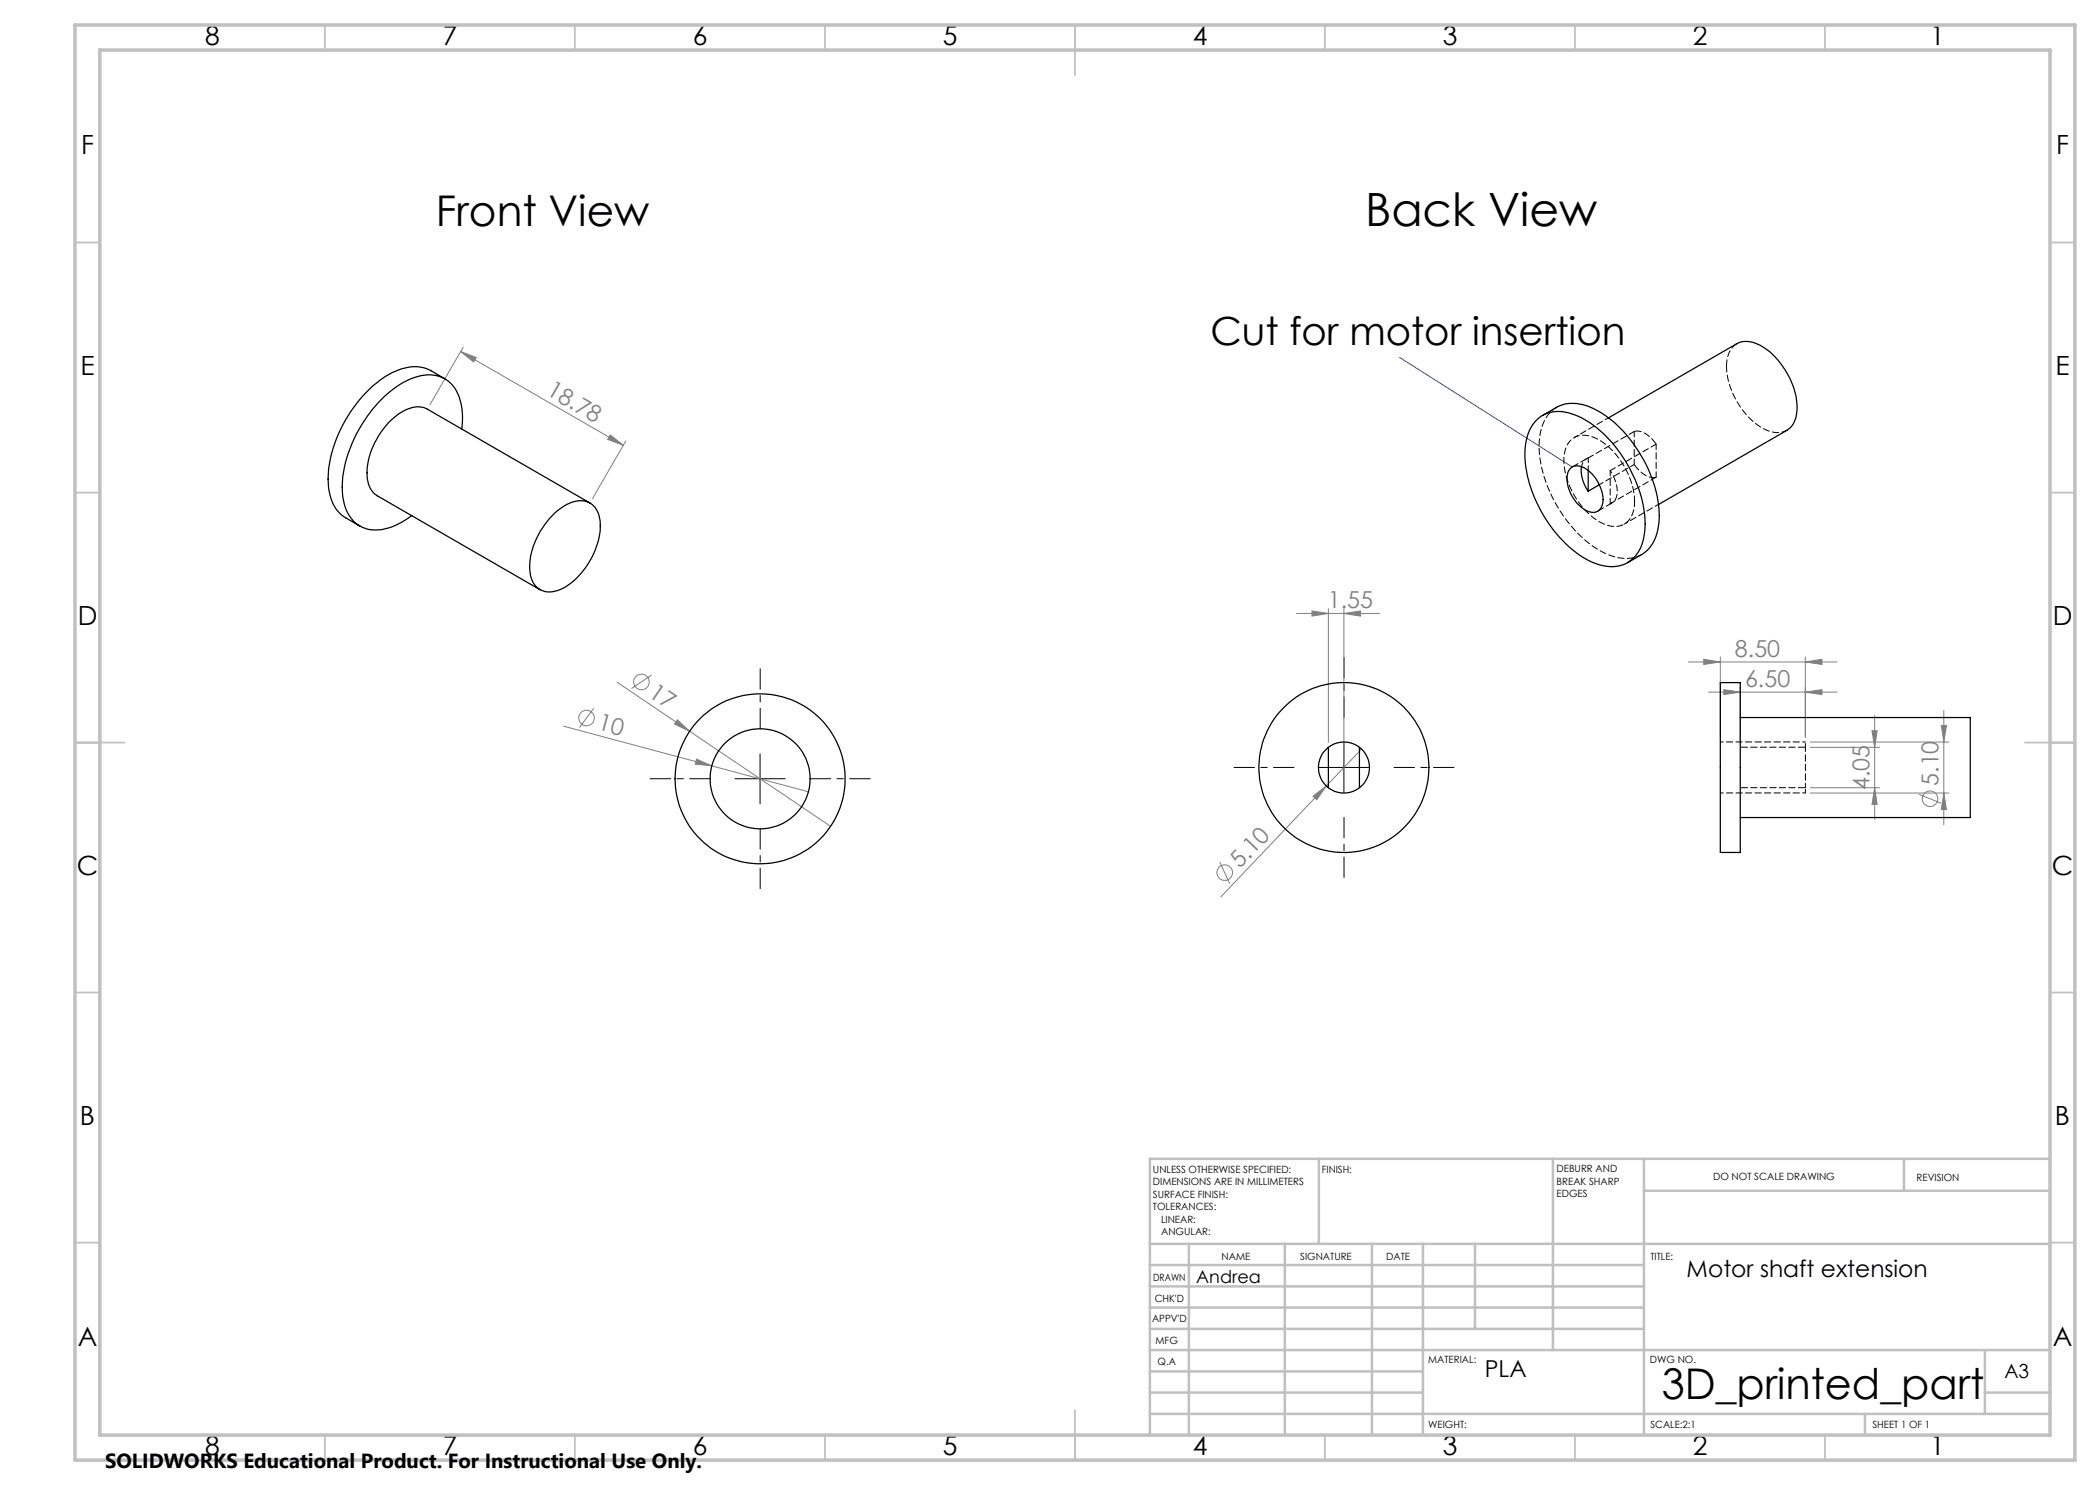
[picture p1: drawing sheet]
<svg xmlns="http://www.w3.org/2000/svg" width="420mm" height="297mm" viewBox="0 0 420 297" stroke-linecap="round" stroke-linejoin="round" font-family="sans-serif">
<g fill="none" stroke="#808080" stroke-width=".2">
<path d="M92.1 70.3l3.1 1.2-.5 .9zM92.1 70.3l32.6 18.8M92.6 69.4l-6.6 11.6M122.1 87l2.6 2.1-3.2-1.2zM125.2 88.2l-6.7 11.5M123.4 136.5l14.5 9.8M130.3 135l-4 2.7M259.3 122.7h16.6M262.4 122.2l3.3 .5-3.3 .5zM265.7 121.7v26.7M268.8 122.7l3.3-.5v1zM268.8 121.7v30.8"/>
<path d="M337.7 132.4h29.7M340.7 131.9l3.4 .5-3.4 .5zM341.7 138.4h25.7M344.1 131.4v16M344.8 137.9l3.3 .5-3.3 .5zM348.1 137.4v11M361.1 132.4l3.3-.5v1zM361.1 138.4l3.3-.5v1zM361.1 131.4v16M112.7 145.2l29.6 8M118.7 141.7l-2.8 3.8M135.5 144l2.4 2.3-3-1.5z"/>
<path d="M137.9 146.3l28.2 19M139.3 151.8l3 1.4-3.3-.4zM142.3 153.2l19.4 5.2M262.6 159.2l2.7-2-2 2.7zM265.3 157.2l-21.1 22.1M272.3 149.8l-7 7.4M362.1 157.5h13.8M362.1 149.5h13.8M362.1 148.4h27.7M362.1 158.6h27.7M374.4 146.2h1l-.5 3.3zM374.9 157.5l.5 3.4h-1z"/>
<path d="M374.9 143.1v20.8M383.8 158.9l4.4 1.8M388.3 145.1h1l-.5 3.3zM388.8 158.6l.5 3.3h-1zM388.8 142.1v22.9M243.9 172.4l2 4.3"/>
<circle cx="128.3" cy="136.4" r="1.56"/>
<circle cx="117.3" cy="143.6" r="1.55"/>
<circle cx="386" cy="159.7" r="1.55"/>
<circle cx="245" cy="174.5" r="1.57"/>
</g>
<path d="M142 155.7h-12M152 145.7v-12M162 155.7h12M258.8 153.5h-12M268.8 143.5v-12M278.8 153.5h12M152 165.7v12M268.8 163.5v12" fill="none" stroke="#000" stroke-width=".2" stroke-dasharray="15.2 1.3 1.3 1.3" stroke-dashoffset="11.1"/>
<path d="M147 155.7h10M152 150.8v10M263.8 153.5h10M268.8 148.5v10" fill="none" stroke="#000" stroke-width=".2"/>
<g fill="none" stroke="#c0c0c0" stroke-width=".35">
<path d="M65 5v5M115 5v5M165 5v5M215 5v10M265 5v5M315 5v5M365 5v5M15 48.5h5M410 48.5h5M15 98.5h5M410 98.5h5M15 148.5h10"/>
<path d="M405 148.5h10M15 198.5h5M410 198.5h5M15 248.5h5M410 248.5h5M65 287v5M115 287v5M165 287v5M215 282v10M265 287v5M315 287v5M365 287v5"/>
</g>
<g fill="none" stroke="#c0c0c0" stroke-width=".5">
<path d="M263.8 231.8v17M310.6 231.8v38.2M328.8 231.8v55.2M328.8 238.2h81.2M380.8 231.8v6.4M410 231.8h-180v55.2M230 248.8h180M230 257.3h98.8M230 253h98.8M237.8 248.8v38.2M257 248.8v38.2M274.4 248.8v38.2"/>
<path d="M284.6 248.8v38.2M295 248.8v17M230 265.8h98.8M230 261.5h98.8M230 278.5h54.6M230 274.3h54.6M230 270h180M397 278.5h13M397 270v12.8M230 282.8h180M373 282.8v4.2"/>
</g>
<path d="M15 5h400v287h-400zM20 10h390v277h-390z" fill="none" stroke="#c0c0c0" stroke-width=".7"/>
<path d="M279.9 71.5l34.6 21.9" fill="none" stroke="#00f" stroke-width=".2"/>
<g fill="#808080">
<path d="M135.5 144l2.4 2.3-3-1.5z"/>
<path d="M139.3 151.8l3 1.4-3.3-.4z"/>
<path d="M262.6 159.2l2.7-2-2 2.7z"/>
<path d="M122.1 87l2.6 2.1-3.2-1.2zM92.1 70.3l3.1 1.2-.5 .9z"/>
<path d="M361.1 132.4l3.3-.5v1zM340.7 131.9l3.4 .5-3.4 .5zM361.1 138.4l3.3-.5v1zM344.8 137.9l3.3 .5-3.3 .5z"/>
<path d="M262.4 122.2l3.3 .5-3.3 .5zM268.8 122.7l3.3-.5v1z"/>
<path d="M374.9 157.5l.5 3.4h-1zM374.4 146.2h1l-.5 3.3z"/>
<path d="M388.3 145.1h1l-.5 3.3zM388.8 158.6l.5 3.3h-1z"/>
</g>
<g fill="none" stroke="#000" stroke-width=".25">
<path d="M89 75.8l-2.9-1.7a8.1 8.1 0 0 0-7.7 .4 26 26 0 0 0-11.7 15 16.8 16.8 0 0 0-.3 10.8 6.5 6.5 0 0 0 2.7 3.3l2.9 1.6M92.4 85.8a11.4 11.4 0 0 0-2.1-8.9 6.8 6.8 0 0 0-7.8-1.3 22.6 22.6 0 0 0-10.9 10.7 21.6 21.6 0 0 0-2.9 13.9 6.4 6.4 0 0 0 6.4 5.8 12.3 12.3 0 0 0 7.2-2.9M307.5 83.8a6.9 6.9 0 0 1 7.5-.8 23.4 23.4 0 0 1 11.7 12.2 20.1 20.1 0 0 1 1.9 13 6.5 6.5 0 0 1-8.6 4.8 20.8 20.8 0 0 1-10.8-9 23.8 23.8 0 0 1-4.1-14.9 8.2 8.2 0 0 1 2.4-5.3zM308.5 83.1l2.8-1.6a8.3 8.3 0 0 1 8.4 .7 25.9 25.9 0 0 1 10.8 13.8 17.1 17.1 0 0 1 .5 11.7 6.5 6.5 0 0 1-2.7 3.2l-2.8 1.6M314.1 93.7a2.77 2.77 0 0 1 3.7 .5 7.8 7.8 0 0 1 2.7 6.5 2.1 2.1 0 0 1-3.4 1.3 7.4 7.4 0 0 1-3.5-7.5zM316.3 93.3a7.2 7.2 0 0 0 1.3 4.9M317.6 94.1v4.1M319.9 96.9l-2.3 1.3M321.7 83.6l25.6-14.8a5 5 0 0 1 5.2 .5 15.6 15.6 0 0 1 6.9 12.5 4.9 4.9 0 0 1-2 4.3l-25.7 14.8M110.9 102.6a7.5 7.5 0 0 1 6.1-2.4 4.1 4.1 0 0 1 3 3.9 15.2 15.2 0 0 1-7.1 13.4 4.7 4.7 0 0 1-5.5 0 6.2 6.2 0 0 1-1.4-5.6 16.5 16.5 0 0 1 4.9-9.3zM118 100.6l-32.5-18.8a4.7 4.7 0 0 0-4.9 .5 15.6 15.6 0 0 0-7.2 12.8 4.8 4.8 0 0 0 2.1 4.1l32.5 18.7M344.1 136.5h4v34h-4z"/>
<path d="M265.7 149.5v8M271.9 149.5v8M348.1 143.5h46v20h-46"/>
<circle cx="152" cy="155.8" r="17"/>
<circle cx="152" cy="155.8" r="10"/>
<circle cx="268.8" cy="153.5" r="17"/>
<circle cx="268.8" cy="153.5" r="5.1"/>
</g>
<path d="M321.7 83.5l-6.9 4M324.8 104.8l6.9-3.9M361.1 158.6v-1.1M361.1 149.4v-1" fill="none" stroke="#000" stroke-width=".2" stroke-dasharray="1.3 .6" stroke-dashoffset=".5"/>
<path d="M345.3 73.3a5 5 0 0 1 2.1-4.6M326.8 92.9a4.9 4.9 0 0 0 4.1 2.6l.3-.1M331.2 88.8a4.9 4.9 0 0 0-4.1-2.6l-.3 .1M361.1 157.5h-13M361.1 149.4h-13" fill="none" stroke="#000" stroke-width=".2" stroke-dasharray="1.3 .6" stroke-dashoffset="-.1"/>
<path d="M317.7 91.6a2.07 2.07 0 0 0-1.4 1.7M317.7 94.1v-2.5M326.8 92.9l-6.9 4M361.1 157.5v-8.1" fill="none" stroke="#000" stroke-width=".2" stroke-dasharray="1.3 .6" stroke-dashoffset=".4"/>
<path d="M322 100.7a2.82 2.82 0 0 0 1.3-3.5l-.5-1.8-.8-1.3M344.1 158.6h17M361.1 148.4h-17" fill="none" stroke="#000" stroke-width=".2" stroke-dasharray="1.3 .6" stroke-dashoffset=".7"/>
<path d="M311.3 81.4a7.9 7.9 0 0 0-3.4 6.8 25.8 25.8 0 0 0 6.9 17.6 16 16 0 0 0 9.8 5.9 6.3 6.3 0 0 0 3.7-.8M322 94.1v6.6M326.8 86.3v6.6M331.2 95.4v-6.6M357.4 86.1a5.1 5.1 0 0 1-5.4-.8 15.7 15.7 0 0 1-6.7-12M326.9 100.3a15.4 15.4 0 0 0-7.7-12.6 4.1 4.1 0 0 0-5.7 1.2 10.5 10.5 0 0 0 .7 9 13.4 13.4 0 0 0 7.5 7.2 3.9 3.9 0 0 0 5.1-3.8l.1-1" fill="none" stroke="#000" stroke-width=".2" stroke-dasharray="1.3 .6" stroke-dashoffset=".2"/>
<path d="M326.8 86.3l-9.1 5.3M331.2 95.4l-9.2 5.3M331.2 88.8l-9.2 5.3" fill="none" stroke="#000" stroke-width=".2" stroke-dasharray="1.3 .6" stroke-dashoffset=".1"/>
<path d="M317.3 91.8l-2.8 1.6M319.6 102.2l2.8-1.6" fill="none" stroke="#000" stroke-width=".2" stroke-dasharray="1.3 .6"/>
<text font-size="9.2" x="273" y="45.2">Back View</text>
<g font-size="8.5">
<text x="87.1" y="45.2">Front View</text>
<text x="332.4" y="279.7">3D_printed_part</text>
</g>
<text font-size="7.8" x="242.1" y="69">Cut for motor insertion</text>
<g font-size="5.3">
<text x="41" y="9">8</text>
<text x="88.5" y="9">7</text>
<text x="138.5" y="9">6</text>
<text x="188.5" y="9">5</text>
<text x="238.5" y="9">4</text>
<text x="288.5" y="9">3</text>
<text x="338.5" y="9">2</text>
<text x="386" y="9">1</text>
<text x="16.2" y="30.7">F</text>
<text x="411.2" y="30.7">F</text>
<text x="16.1" y="75">E</text>
<text x="411.1" y="75">E</text>
<text x="15.5" y="125">D</text>
<text x="410.5" y="125">D</text>
<text x="15.4" y="175">C</text>
<text x="410.4" y="175">C</text>
<text x="16" y="225">B</text>
<text x="411" y="225">B</text>
<text x="15.5" y="269.2">A</text>
<text x="410.5" y="269.2">A</text>
<text x="41" y="291">8</text>
<text x="88.5" y="291">7</text>
<text x="138.5" y="291">6</text>
<text x="188.5" y="291">5</text>
<text x="238.5" y="291">4</text>
<text x="288.5" y="291">3</text>
<text x="338.5" y="291">2</text>
<text x="386" y="291">1</text>
</g>
<g font-size="4.7" fill="#808080">
<text x="109.1" y="78.9" transform="rotate(30 109.1 78.9)">18.78</text>
<text x="265.6" y="121.7">1.55</text>
<text x="347" y="131.4">8.50</text>
<text x="349" y="137.4">6.50</text>
<text x="129.5" y="139.2" transform="rotate(34 129.5 139.2)">17</text>
<text x="119.4" y="145.9" transform="rotate(15 119.4 145.9)">10</text>
<text x="373.9" y="158" transform="rotate(-90 373.9 158)">4.05</text>
<text x="387.7" y="157.2" transform="rotate(-90 387.7 157.2)">5.10</text>
<text x="248" y="173.8" transform="rotate(-46 248 173.8)">5.10</text>
</g>
<g font-size="4.7">
<text x="337.3" y="255.3">Motor shaft extension</text>
<text x="297" y="275.5">PLA</text>
</g>
<text font-size="4.1" x="21" y="293.7">SOLIDWORKS Educational Product. For Instructional Use Only.</text>
<text font-size="3.9" x="400.9" y="275.5">A3</text>
<text font-size="3.5" x="239.3" y="256.5">Andrea</text>
<g font-size="2">
<text x="230.6" y="234.6">UNLESS OTHERWISE SPECIFIED:</text>
<text x="230.6" y="237.1">DIMENSIONS ARE IN MILLIMETERS</text>
<text x="230.6" y="239.6">SURFACE FINISH:</text>
<text x="264.4" y="234.6">FINISH:</text>
<text x="311.3" y="234.5">DEBURR AND</text>
<text x="311.3" y="237">BREAK SHARP</text>
<text x="311.3" y="239.5">EDGES</text>
<text x="342.6" y="236">DO NOT SCALE DRAWING</text>
<text x="383.3" y="236.2">REVISION</text>
<text x="230.6" y="242.1">TOLERANCES:</text>
<text x="232.2" y="244.6">LINEAR:</text>
<text x="232.2" y="247.1">ANGULAR:</text>
<text x="244.3" y="252">NAME</text>
<text x="260" y="251.9">SIGNATURE</text>
<text x="277.2" y="251.9">DATE</text>
<text x="330.1" y="251.9">TITLE:</text>
<text x="230.6" y="256.1">DRAWN</text>
<text x="230.9" y="260.3">CHK'D</text>
<text x="230.4" y="264.4">APPV'D</text>
<text x="231.1" y="268.8">MFG</text>
<text x="231.5" y="273">Q.A</text>
<text x="285.6" y="272.5">MATERIAL:</text>
<text x="330" y="272.5">DWG NO.</text>
<text x="285.6" y="285.5">WEIGHT:</text>
<text x="330.1" y="285.6">SCALE:2:1</text>
<text x="374.5" y="285.6">SHEET 1 OF 1</text>
</g>
</svg>
